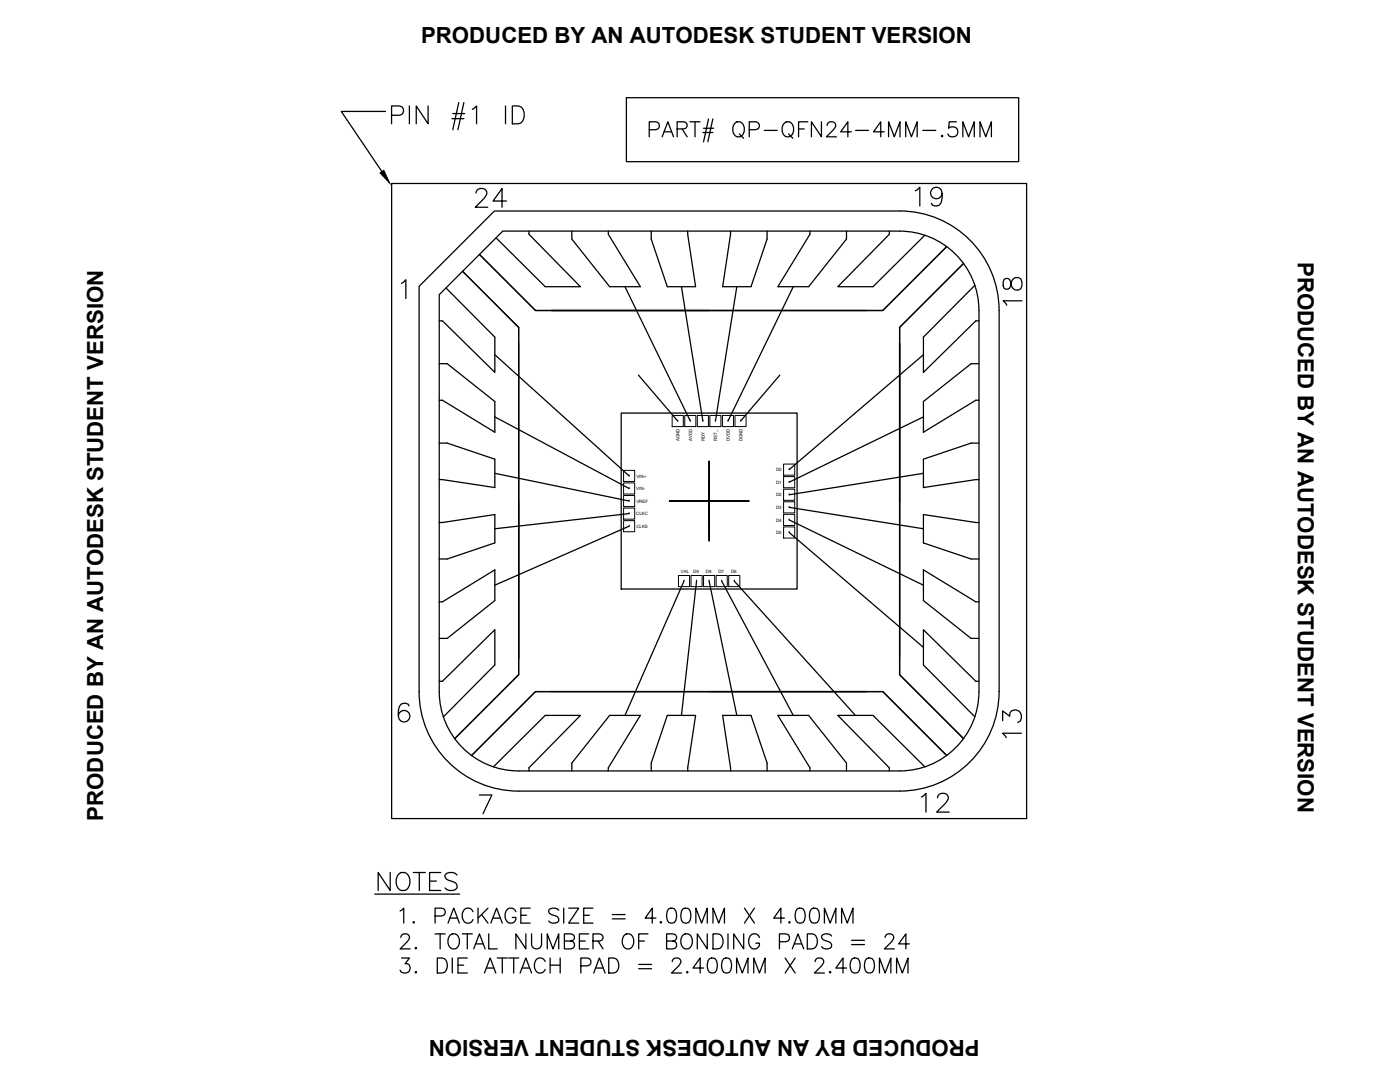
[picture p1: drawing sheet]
<svg xmlns="http://www.w3.org/2000/svg" width="279mm" height="216mm" viewBox="0 0 279 216" stroke-linecap="round" stroke-linejoin="round" font-family="sans-serif">
<!-- layer: CHIP -->
<path d="M124 82.4h35.1v35.1h-35.1z" fill="none" stroke="#000" stroke-width=".25"/>
<!-- layer: PAD -->
<g fill="none" stroke="#000" stroke-width=".2">
<path d="M124.4 93.9h2.3v2.2h-2.3zM124.4 96.4h2.3v2.2h-2.3zM124.4 98.9h2.3v2.2h-2.3zM125.6 95h.1M125.6 97.5h.1M125.6 100h.1M134.1 82.9h2.3v2.2h-2.3zM135.3 84h.1M136.7 82.9h2.2v2.2h-2.2zM137.8 84h.1M139.2 82.9h2.2v2.2h-2.2zM140.3 84h.1"/>
<path d="M141.7 82.9h2.2v2.2h-2.2zM142.8 84h.1M144.2 82.9h2.2v2.2h-2.2zM145.3 84h.1M146.7 82.9h2.2v2.2h-2.2zM147.8 84h.1M156.4 97.6h2.2v2.2h-2.2zM156.4 95.1h2.2v2.2h-2.2zM156.4 92.6h2.2v2.2h-2.2zM157.5 98.7h.1M157.5 96.2h.1M157.5 93.7h.1"/>
<path d="M124.4 101.4h2.3v2.2h-2.3zM124.4 103.9h2.3v2.2h-2.3zM125.6 102.5h.1M125.6 105h.1M135.4 114.8h2.2v2.3h-2.2zM136.5 115.9h.1M137.9 114.8h2.2v2.3h-2.2zM139 115.9h.1M140.4 114.8h2.2v2.3h-2.2zM141.5 115.9h.1M142.9 114.8h2.2v2.3h-2.2zM144 115.9h.1"/>
<path d="M145.4 114.8h2.2v2.3h-2.2zM146.5 115.9h.1M156.4 105.1h2.2v2.3h-2.2zM156.4 102.6h2.2v2.3h-2.2zM156.4 100.1h2.2v2.2h-2.2zM157.5 106.2h.1M157.5 103.7h.1M157.5 101.2h.1"/>
</g>
<!-- layer: DIM -->
<path d="M75.8 34.5l.8-.5 1.2 2.5z" fill="#000" stroke="#000" stroke-width=".2"/>
<g fill="none" stroke="#000" stroke-width=".25">
<path d="M125 19.5h78.3v12.8h-78.3zM77 22.2h-8.9l8.1 12.1M78.1 23h1.6a.93 .93 0 0 0 .9-.9 .93 .93 0 0 0-.9-1h-1.6v3.6M81.7 21.1v3.6M85.4 21.1v3.6l-2.3-3.6v3.6M90.2 23.7h2.4M90.4 22.7h2.3M91.6 20.5l-1.2 5.4M92.6 20.5l-1.2 5.4M94.3 21.8l.8-.7v3.6M100.9 21.1v3.6M102.2 21.1h1.2a1.94 1.94 0 0 1 .9 3.1l-.4 .3-.5 .2h-1.2z"/>
<path d="M80.1 56.5l.9-.7v3.8M133.6 100h15.8M141.5 96v7.9v-7.9M141.5 92.1v15.8M81.6 140.9a1.1 1.1 0 0 0-1.6-.4 3.3 3.3 0 0 0-.3 3 1.16 1.16 0 0 0 1.8 .2 1.16 1.16 0 0 0-.4-1.9 1.16 1.16 0 0 0-1.6 1M95.7 158.6h2.5l-1.8 3.8M74.8 178.4h16.9"/>
</g>
<!-- layer: FRAME2 -->
<g fill="none" stroke="#000" stroke-width=".25">
<path d="M89 57.4l9.8 9.9v7l-10.5-10.3h-.6M92.3 54.1l11.2 11.2v69.3l-12.7 12.8M95.7 50.8l11.2 11.2h69.3l12.7-12.8-12.7 12.8h-69.3zM105.6 46.1v.7l10.2 10.4h-7l-9.8-9.7M114.1 46.1v1.6l7.6 9.5h6.1l-6.4-10.4v-.7M130 46.1v1.6l3.2 9.5h5.6l-1.6-11.1M145.8 46.1l-1.6 11.1h5.7l3.2-9.5v-1.6M161.6 46.1v.7l-6.4 10.4h6.2l7.5-9.5v-1.6M177.5 46.1v.7l-10.3 10.4h7l10.4-10.3M194.6 56.9l-10.3 10.4v7l10.4-10.3h.7M87.7 72.6h1.5l9.6 7.5v6.1l-10.5-6.3h-.6M179.5 65.3l12.8-12.7-12.8 12.7v69.3l12.8 12.8-12.8-12.8z"/>
<path d="M195.4 72.6h-1.6l-9.5 7.5v6.1l10.4-6.3h.7M87.7 88.4h1.5l9.6 3.2v5.7l-11.1-1.6M195.4 88.4h-1.6l-9.5 3.2v5.7l11.1-1.6M87.7 104.3l11.1-1.6v5.6l-9.6 3.2h-1.5M195.4 104.3l-11.1-1.6v5.6l9.5 3.2h1.6M87.7 120.1h.6l10.5-6.4v6.1l-9.6 7.6h-1.5M87.7 135.9h.6l10.5-10.2v7l-10.3 10.3M195.4 135.9h-.7l-10.4-10.2v7l10.3 10.3M195.4 120.1h-.7l-10.4-6.4v6.1l9.5 7.6h1.6M94.1 150.8l12.8-12.8h69.3l12.7 12.8-12.7-12.8h-69.3zM98.5 153l10.3-10.2h7l-10.2 10.4v.6M114.1 153.8v-1.5l7.6-9.5h6.1l-6.4 10.4v.6"/>
<path d="M130 153.8v-1.5l3.2-9.5h5.6l-1.6 11M145.8 153.8l-1.6-11h5.7l3.2 9.5v1.5M161.6 153.8v-.6l-6.4-10.4h6.2l7.5 9.5v1.5M184.6 153l-10.4-10.2h-7l10.3 10.4v.6"/>
</g>
<!-- layer: MOLD -->
<path d="M78.2 36.6h126.7v126.7h-126.7zM199.4 62a19.9 19.9 0 0 0-19.9-19.9h-80.8l-15.1 15v80.9a19.9 19.9 0 0 0 19.9 19.9M199.4 62v76M199.4 138a19.9 19.9 0 0 1-19.9 19.9h-76M103.5 153.8h76a15.9 15.9 0 0 0 15.9-15.8v-76a15.8 15.8 0 0 0-15.9-15.9h-79.2l-12.6 12.7v79.2a15.8 15.8 0 0 0 15.8 15.8" fill="none" stroke="#000" stroke-width=".25"/>
<!-- layer: BOND -->
<g fill="none" stroke="#000" stroke-width=".25">
<path d="M124.7 57.2l13.1 26.8M136 57.2l4.3 26.8M147 57.2l-4.2 26.8M158.3 57.2l-13 26.8M98.8 70.8l26.8 24.2M127.4 74.8l7.9 9.2M155.6 74.8l-7.8 9.2M184.3 70.8l-26.8 22.9M98.8 83.2l26.8 14.3M98.8 94.4l26.8 5.6M184.3 83.2l-26.8 13M184.3 94.4l-26.8 4.3"/>
<path d="M125.6 102.5l-26.8 3M125.6 105l-26.8 11.8M136.5 115.9l-11.8 26.9M139 115.9l-3 26.9M141.5 115.9l5.5 26.9M144 115.9l14.3 26.9M146.5 115.9l24.2 26.9M157.5 101.2l26.8 4.3M157.5 103.7l26.8 13.1M157.5 106.2l26.8 23"/>
</g>
<text font-size="8.4" x="128.8" y="29.6">PART# QP-QFN24-4MM-.5MM</text>
<text font-size="7.9" x="74.1" y="179.6">NOTES</text>
<g font-size="7.5">
<text x="93.8" y="42.7">24</text>
<text x="181.7" y="42.3">19</text>
<text x="205.3" y="62.1" transform="rotate(-90 205.3 62.1)">18</text>
<text x="183.1" y="163.3">12</text>
</g>
<text font-size="7.1" x="205" y="148.5" transform="rotate(-90 205 148.5)">13</text>
<g font-size="6.6">
<text x="79" y="185.6">1. PACKAGE SIZE = 4.00MM X 4.00MM</text>
<text x="79" y="195.4">3. DIE ATTACH PAD = 2.400MM X 2.400MM</text>
</g>
<text font-size="6.2" x="79" y="190.5">2. TOTAL NUMBER OF BONDING PADS = 24</text>
<g font-size="4.4">
<text x="84" y="8.6">PRODUCED BY AN AUTODESK STUDENT VERSION</text>
<text x="259" y="52.3" transform="rotate(90 259 52.3)">PRODUCED BY AN AUTODESK STUDENT VERSION</text>
<text x="20.6" y="163.8" transform="rotate(-90 20.6 163.8)">PRODUCED BY AN AUTODESK STUDENT VERSION</text>
<text x="195.5" y="207.5" transform="rotate(180 195.5 207.5)">PRODUCED BY AN AUTODESK STUDENT VERSION</text>
</g>
<g font-size=".9">
<text x="135.6" y="88.1" transform="rotate(-90 135.6 88.1)">AGND</text>
<text x="138.1" y="88.1" transform="rotate(-90 138.1 88.1)">AVDD</text>
<text x="140.6" y="88.1" transform="rotate(-90 140.6 88.1)">RDY</text>
<text x="143.2" y="88.1" transform="rotate(-90 143.2 88.1)">RST_</text>
<text x="145.7" y="88.1" transform="rotate(-90 145.7 88.1)">DVDD</text>
<text x="148.2" y="88.1" transform="rotate(-90 148.2 88.1)">DGND</text>
<text x="127" y="95.3">VIN+</text>
<text x="154.9" y="94">D0</text>
<text x="127" y="97.8">VIN-</text>
<text x="127" y="100.3">VREF</text>
<text x="154.9" y="96.5">D1</text>
<text x="154.9" y="99.1">D2</text>
<text x="154.9" y="101.6">D3</text>
<text x="127" y="102.8">CLKC</text>
<text x="127" y="105.3">CLKS</text>
<text x="154.9" y="104.1">D4</text>
<text x="154.9" y="106.6">D5</text>
<text x="135.9" y="114.4">VAL</text>
<text x="138.4" y="114.4">D9</text>
<text x="140.9" y="114.4">D8</text>
<text x="143.4" y="114.4">D7</text>
<text x="145.9" y="114.4">D6</text>
</g>
</svg>
